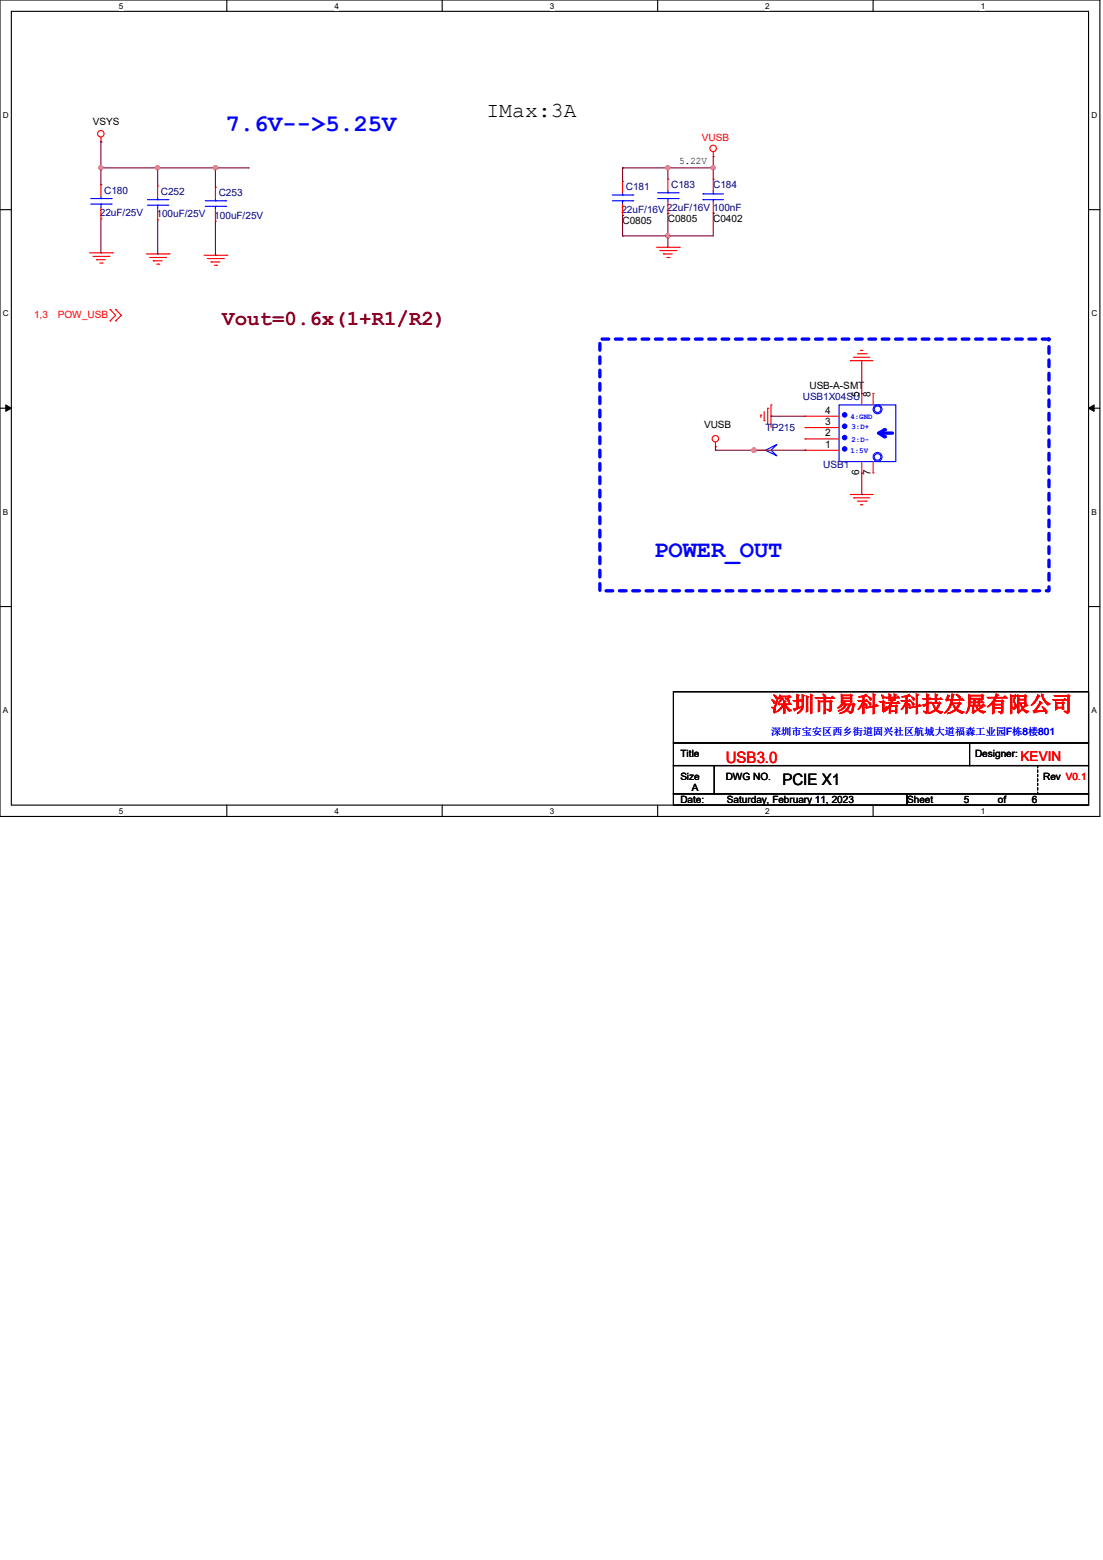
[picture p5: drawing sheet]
<svg xmlns="http://www.w3.org/2000/svg" width="210mm" height="297mm" viewBox="0 0 210 297" stroke-linecap="round" stroke-linejoin="round" font-family="sans-serif">
<path d="M0 0h209.4v155.4h-209.4zM2.2 2.2h205.1v151.1h-205.1z" fill="none" stroke="#000" stroke-width=".21"/>
<g fill="#fff">
<path d="M22.6 .3h.9v1.7h-.9z"/>
<path d="M22.6 153.5h.9v1.8h-.9z"/>
</g>
<path d="M43.2 0v2.2M43.2 153.3v2.1" fill="none" stroke="#000" stroke-width=".21"/>
<g fill="#fff">
<path d="M63.7 .3h.8v1.7h-.8z"/>
<path d="M63.7 153.5h.8v1.8h-.8z"/>
</g>
<path d="M84.2 0v2.2M84.2 153.3v2.1" fill="none" stroke="#000" stroke-width=".21"/>
<g fill="#fff">
<path d="M104.7 .3h.8v1.7h-.8z"/>
<path d="M104.7 153.5h.8v1.8h-.8z"/>
</g>
<path d="M125.2 0v2.2M125.2 153.3v2.1" fill="none" stroke="#000" stroke-width=".21"/>
<g fill="#fff">
<path d="M145.7 .3h.9v1.7h-.9z"/>
<path d="M145.7 153.5h.9v1.8h-.9z"/>
</g>
<path d="M166.2 0v2.2M166.2 153.3v2.1" fill="none" stroke="#000" stroke-width=".21"/>
<g fill="#fff">
<path d="M186.7 .3h.9v1.7h-.9z"/>
<path d="M186.7 153.5h.9v1.8h-.9z"/>
<path d="M.6 21h1.1v1.8h-1.1z"/>
<path d="M207.8 21h1.1v1.8h-1.1z"/>
<path d="M.6 58.8h1.1v1.7h-1.1z"/>
<path d="M207.8 58.8h1.1v1.7h-1.1z"/>
</g>
<path d="M0 39.9h2.2M207.3 39.9h2.1" fill="none" stroke="#000" stroke-width=".21"/>
<g fill="#fff">
<path d="M.6 96.6h1v1.7h-1z"/>
<path d="M207.8 96.6h1v1.7h-1z"/>
</g>
<path d="M0 77.7h2.2M207.3 77.7h2.1" fill="none" stroke="#000" stroke-width=".21"/>
<path d="M1.1 77.1l1.1 .6-1.1 .6zM207.3 77.7l1-.6v1.2z" fill="#000" stroke="#000" stroke-width=".19"/>
<g fill="#fff">
<path d="M.6 134.4h.9v1.7h-.9z"/>
<path d="M207.8 134.4h1v1.7h-1z"/>
</g>
<path d="M0 115.5h2.2M207.3 115.5h2.1M128.2 131.7h79.1v9.7h-79.1zM128.2 141.4h79.1v4.4h-79.1zM128.2 145.8h7.8v5.3h-7.8zM128.2 151.1h44.5v2.2h-44.5zM136 145.8h71.3v5.3h-71.3zM172.7 151.1h34.6v2.2h-34.6zM184.6 145.8h.1M184.6 141.4v4.4" fill="none" stroke="#000" stroke-width=".21"/>
<path d="M114.2 64.6h85.5v47.9h-85.5z" fill="none" stroke="#00f" stroke-width=".64" stroke-dasharray="1.3 1.3"/>
<g fill="none" stroke="#f00" stroke-width=".21">
<path d="M19.2 27h.1M19.2 26.1v.9M41 35.6h.1M41 35.6v2.2M41 40v2.1M118.5 34.5h.1M118.5 34.5v2.2M118.5 38.9v2.1M135.8 29.8h.1M135.8 28.9v.9M17.1 48.1h4.3M17.7 48.8h3"/>
<path d="M18.4 49.4h.1M18.4 49.4h1.7M19 50.1h.4M19.4 50.1h.1M20.7 48.8h.1M21 58.9h.1M21 58.9l1 1.1-1 1.1M21.4 48.1h.1M22 58.9h.1M22 58.9l1.1 1.1-1.1 1.1M27.9 48.3h4.3M28.5 49h3"/>
<path d="M29.2 49.7h.1M29.2 49.7h1.7M29.8 50.3h.4M30.2 50.3h.1M31.5 49h.1M32.2 48.3h.1M38.9 48.6h4.3M39.5 49.2h3M40.2 49.9h.1M40.2 49.9h1.7M40.8 50.5h.4M41 42.1h.1"/>
<path d="M41.2 50.5h.1M42.5 49.2h.1M43.2 48.6h.1M118.5 41h.1M125 47.1h4.3M125.6 47.7h3.1M126.3 48.3h.1M126.3 48.3h1.7M127 49h.4M127.4 49h.1M128.7 47.7h.1M129.3 47.1h.1"/>
<path d="M21 61.1h.1M22 61.1h.1M144.9 79h.1M144.9 79v.5M145.5 78.4v1.7M146.2 77.7h.1M146.2 77.7v3M146.8 77.1h.1M146.8 77.1v4.3M161.9 68.7h.1M161.9 68.7h4.3M162.6 68h.1"/>
<path d="M162.6 68h3M163.2 67.4h1.7M163.9 66.7h.1M163.9 66.7h.4M164.9 67.4h.1M136.2 85h.1M136.2 84.2v.8M145.5 80.1h.1M161.9 94.1h.1M161.9 94.1h4.3M162.6 94.8h.1M162.6 94.8h3"/>
<path d="M163.2 95.4h1.7M163.9 96.1h.1M163.9 96.1h.4M164.9 95.4h.1"/>
<circle cx="19.2" cy="25.5" r=".61"/>
<circle cx="135.8" cy="28.3" r=".61"/>
<circle cx="136.2" cy="83.5" r=".61"/>
</g>
<path d="M197.6 145.8v5.3M197.6 151.1h.1" fill="none" stroke="#000" stroke-width=".21" stroke-dasharray=".4"/>
<g fill="none" stroke="#00f" stroke-width=".21">
<path d="M39.1 39.3h3.9M39.1 38.2h3.9M41 38.2h.1M41 39.3h.1M41 37.8v.4M41 39.3v.7M43 39.3h.1M43 38.2h.1M116.6 38.2h3.9M116.6 37.1h3.9M118.5 37.1h.1M118.5 38.2h.1"/>
<path d="M118.5 36.7v.4M118.5 38.2v.7M120.5 38.2h.1M120.5 37.1h.1M159.8 77.1h10.8v10.8h-10.8z"/>
<circle cx="167.1" cy="77.9" r=".85"/>
<circle cx="167.1" cy="77.9" r=".63"/>
</g>
<path d="M167.3 82.5h2.6" fill="none" stroke="#00f" stroke-width=".64"/>
<circle cx="167.3" cy="82.5" r=".32" fill="#00f"/>
<path d="M168.4 81.8l-1.1 .7" fill="none" stroke="#00f" stroke-width=".64"/>
<circle cx="168.4" cy="81.8" r=".32" fill="#00f"/>
<path d="M167.3 82.5l1.1 .6" fill="none" stroke="#00f" stroke-width=".64"/>
<circle cx="168.4" cy="83.1" r=".32" fill="#00f"/>
<g fill="#00f" stroke="#00f" stroke-width=".21">
<circle cx="160.8" cy="83.3" r=".42"/>
<circle cx="160.8" cy="79" r=".42"/>
<circle cx="160.8" cy="81.2" r=".42"/>
<circle cx="160.8" cy="85.5" r=".42"/>
</g>
<g fill="none" stroke="#00f" stroke-width=".21">
<path d="M17.3 37.8h3.9M17.3 38.9h3.9M19.2 37.8h.1M19.2 38.9h.1M19.2 37.3v.5M19.2 38.9v.6M21.2 38.9h.1M21.2 37.8h.1M28.1 38h3.9M28.1 39.1h3.9M30 38h.1M30 39.1h.1"/>
<path d="M30 37.5v.5M30 39.1v.6M32 39.1h.1M32 38h.1M125.2 37.8h3.9M125.2 36.7h3.9M127.2 36.7h.1M127.2 37.8h.1M127.2 36.3v.4M127.2 37.8v.6M129.1 37.8h.1M129.1 36.7h.1"/>
<path d="M133.9 36.9h.1M133.9 38h.1M133.9 36.9h3.9M133.9 38h3.9M135.8 38h.1M135.8 36.9h.1M135.8 36.3v.6M135.8 38v.4M145.8 85.7l2.1-1.1-1.1 1.1 1.1 1.1z"/>
<circle cx="167.1" cy="87" r=".85"/>
<circle cx="167.1" cy="87" r=".63"/>
</g>
<g fill="none" stroke="#f00" stroke-width=".21">
<path d="M19.2 35.2h.1M19.2 35.2v2.1M19.2 39.5v2.2M30 35.4h.1M30 35.4v2.1M30 39.7v2.2M127.2 34.1h.1M127.2 34.1v2.2M127.2 38.4v2.2M135.8 34.1h.1M135.8 34.1v2.2M135.8 38.4v2.2"/>
<path d="M19.2 41.7h.1M30 41.9h.1M127.2 40.6h.1M135.8 40.6h.1M153.3 79.2h.1M153.3 79.2h6.5M164.1 74.9h.1M164.1 74.9v2.2M166.2 74.9h.1M166.2 74.9v2.2M143.6 85.7h.1M143.6 85.7h2.2"/>
<path d="M153.3 83.6h.1M153.3 81.4h.1M153.3 85.7h.1M153.3 83.6h6.5M153.3 81.4h6.5M153.3 85.7h6.5M164.1 90h.1M164.1 87.9v2.1M166.2 90h.1M166.2 87.9v2.1"/>
</g>
<g fill="none" stroke="#800040" stroke-width=".21">
<path d="M19.2 27h.1M19.2 32h.1M19.2 27v8.2M19.2 32h28.1M30 32h.1M30 32v3.4M41 32h.1M41 32v3.6M47.3 32h.1M118.5 32h.1M118.5 32h17.3M118.5 32v2.5"/>
<path d="M127.2 32h.1M127.2 32v2.1M135.8 32h.1M135.8 29.8v4.3M19.2 48.1h.1M19.2 41.7v6.4M30 48.3h.1M30 41.9v6.4M41 48.6h.1M41 42.1v6.5M118.5 41h.1M118.5 44.9h.1"/>
<path d="M118.5 41v3.9M127.2 40.6h.1M127.2 44.9h.1M127.2 40.6v6.5M135.8 40.6h.1M135.8 40.6v4.3h-17.3M146.8 79.2h.1M146.8 79.2h6.5M164.1 74.9h.1M164.1 68.7v6.2M136.2 85.7h.1M136.2 85.7h17.1"/>
<path d="M136.2 85v.7M143.6 85.7h.1M153.3 85.7h.1M164.1 94.1h.1M164.1 90v4.1"/>
</g>
<g fill="#f0f" stroke="#f0f" stroke-width=".21">
<circle cx="19.2" cy="31.9" r=".4"/>
<circle cx="30" cy="31.9" r=".4"/>
<circle cx="135.8" cy="31.9" r=".4"/>
<circle cx="127.1" cy="31.9" r=".4"/>
<circle cx="127.1" cy="44.9" r=".4"/>
<circle cx="143.6" cy="85.7" r=".42"/>
<circle cx="41" cy="31.9" r=".4"/>
</g>
<g font-size="4.5" fill="#00f">
<text x="43" y="24.9">7.6V--&gt;5.25V</text>
<text x="124.6" y="106.1">POWER_OUT</text>
</g>
<text font-size="4.1" x="92.6" y="22.3">IMax:3A</text>
<text font-size="4.1" fill="#800000" x="42.3" y="61.9">Vout=0.6x(1+R1/R2)</text>
<text font-size="4.1" fill="#f00" x="146.8" y="135.5">深圳市易科诺科技发展有限公司</text>
<text font-size="3" fill="#f00" x="138.2" y="145.2">USB3.0</text>
<text font-size="3" x="149" y="149.5">PCIE X1</text>
<text font-size="2.6" fill="#f00" x="194.3" y="144.8">KEVIN</text>
<g font-size="1.9">
<text x="17.7" y="23.7">VSYS</text>
<text x="129.3" y="31.3">5.22V</text>
<text x="118.5" y="42.7">C0805</text>
<text x="127.2" y="42.3">C0805</text>
<text x="135.8" y="42.3">C0402</text>
<text x="154.1" y="74">USB-A-SMT</text>
<text x="163.6" y="75.6" transform="rotate(-90 163.6 75.6)">5</text>
<text x="165.8" y="75.6" transform="rotate(-90 165.8 75.6)">8</text>
<text x="134.1" y="81.6">VUSB</text>
<text x="157.1" y="83.1">2</text>
<text x="157.1" y="80.9">3</text>
<text x="157.1" y="78.8">4</text>
<text x="157.1" y="85.3">1</text>
<text x="163.6" y="90.5" transform="rotate(-90 163.6 90.5)">6</text>
<text x="165.8" y="90.5" transform="rotate(-90 165.8 90.5)">7</text>
<text x="129.5" y="144.2">Title</text>
<text x="129.5" y="148.5">Size</text>
<text x="138.2" y="148.5">DWG NO.</text>
<text x="185.7" y="144.2">Designer:</text>
<text x="198.6" y="148.5">Rev V0.1</text>
<text x="129.5" y="152.8">Date:</text>
<text x="131.7" y="150.7">A</text>
<text x="138.4" y="152.8">Saturday, February 11, 2023</text>
<text x="172.7" y="152.8">Sheet</text>
<text x="183.5" y="152.8">5</text>
<text x="190" y="152.8">of</text>
<text x="196.5" y="152.8">6</text>
</g>
<g font-size="1.9" fill="#f00">
<text x="133.6" y="26.8">VUSB</text>
<text x="6.5" y="60.6">1,3</text>
<text x="11" y="60.6">POW_USB</text>
</g>
<g font-size="1.9" fill="#000080">
<text x="127.8" y="35.8">C183</text>
<text x="135.8" y="35.8">C184</text>
<text x="19" y="41.2">22uF/25V</text>
<text x="19.9" y="36.9">C180</text>
<text x="29.8" y="41.4">100uF/25V</text>
<text x="30.6" y="37.1">C252</text>
<text x="40.8" y="41.7">100uF/25V</text>
<text x="41.7" y="37.3">C253</text>
<text x="118.3" y="40.6">22uF/16V 22uF/16V</text>
<text x="119.2" y="36.2">C181</text>
<text x="135.8" y="40.1">100nF</text>
<text x="152.9" y="76.2">USB1X04SU</text>
<text x="145.8" y="82">TP215</text>
<text x="156.8" y="89.2">USB1</text>
</g>
<text font-size="1.9" fill="#00f" x="146.8" y="139.9">深圳市宝安区西乡街道固兴社区航城大道福森工业园F栋8楼801</text>
<g font-size="1.6">
<text x="22.6" y="1.7">5</text>
<text x="63.7" y="1.7">4</text>
<text x="104.7" y="1.7">3</text>
<text x="145.7" y="1.7">2</text>
<text x="186.7" y="1.7">1</text>
<text x=".6" y="22.4">D</text>
<text x="207.8" y="22.4">D</text>
<text x=".6" y="60.2">C</text>
<text x="207.8" y="60.2">C</text>
<text x=".6" y="98">B</text>
<text x="207.8" y="98">B</text>
<text x=".6" y="135.8">A</text>
<text x="207.8" y="135.8">A</text>
<text x="22.6" y="154.9">5</text>
<text x="63.7" y="154.9">4</text>
<text x="104.7" y="154.9">3</text>
<text x="145.7" y="154.9">2</text>
<text x="186.7" y="154.9">1</text>
</g>
<g font-size="1.5" fill="#00f">
<text x="161.9" y="79.8">4:GND</text>
<text x="162.1" y="81.7">3:D+</text>
<text x="161.9" y="86.3">1:5V</text>
<text x="162.1" y="84.1">2:D-</text>
</g>
</svg>
